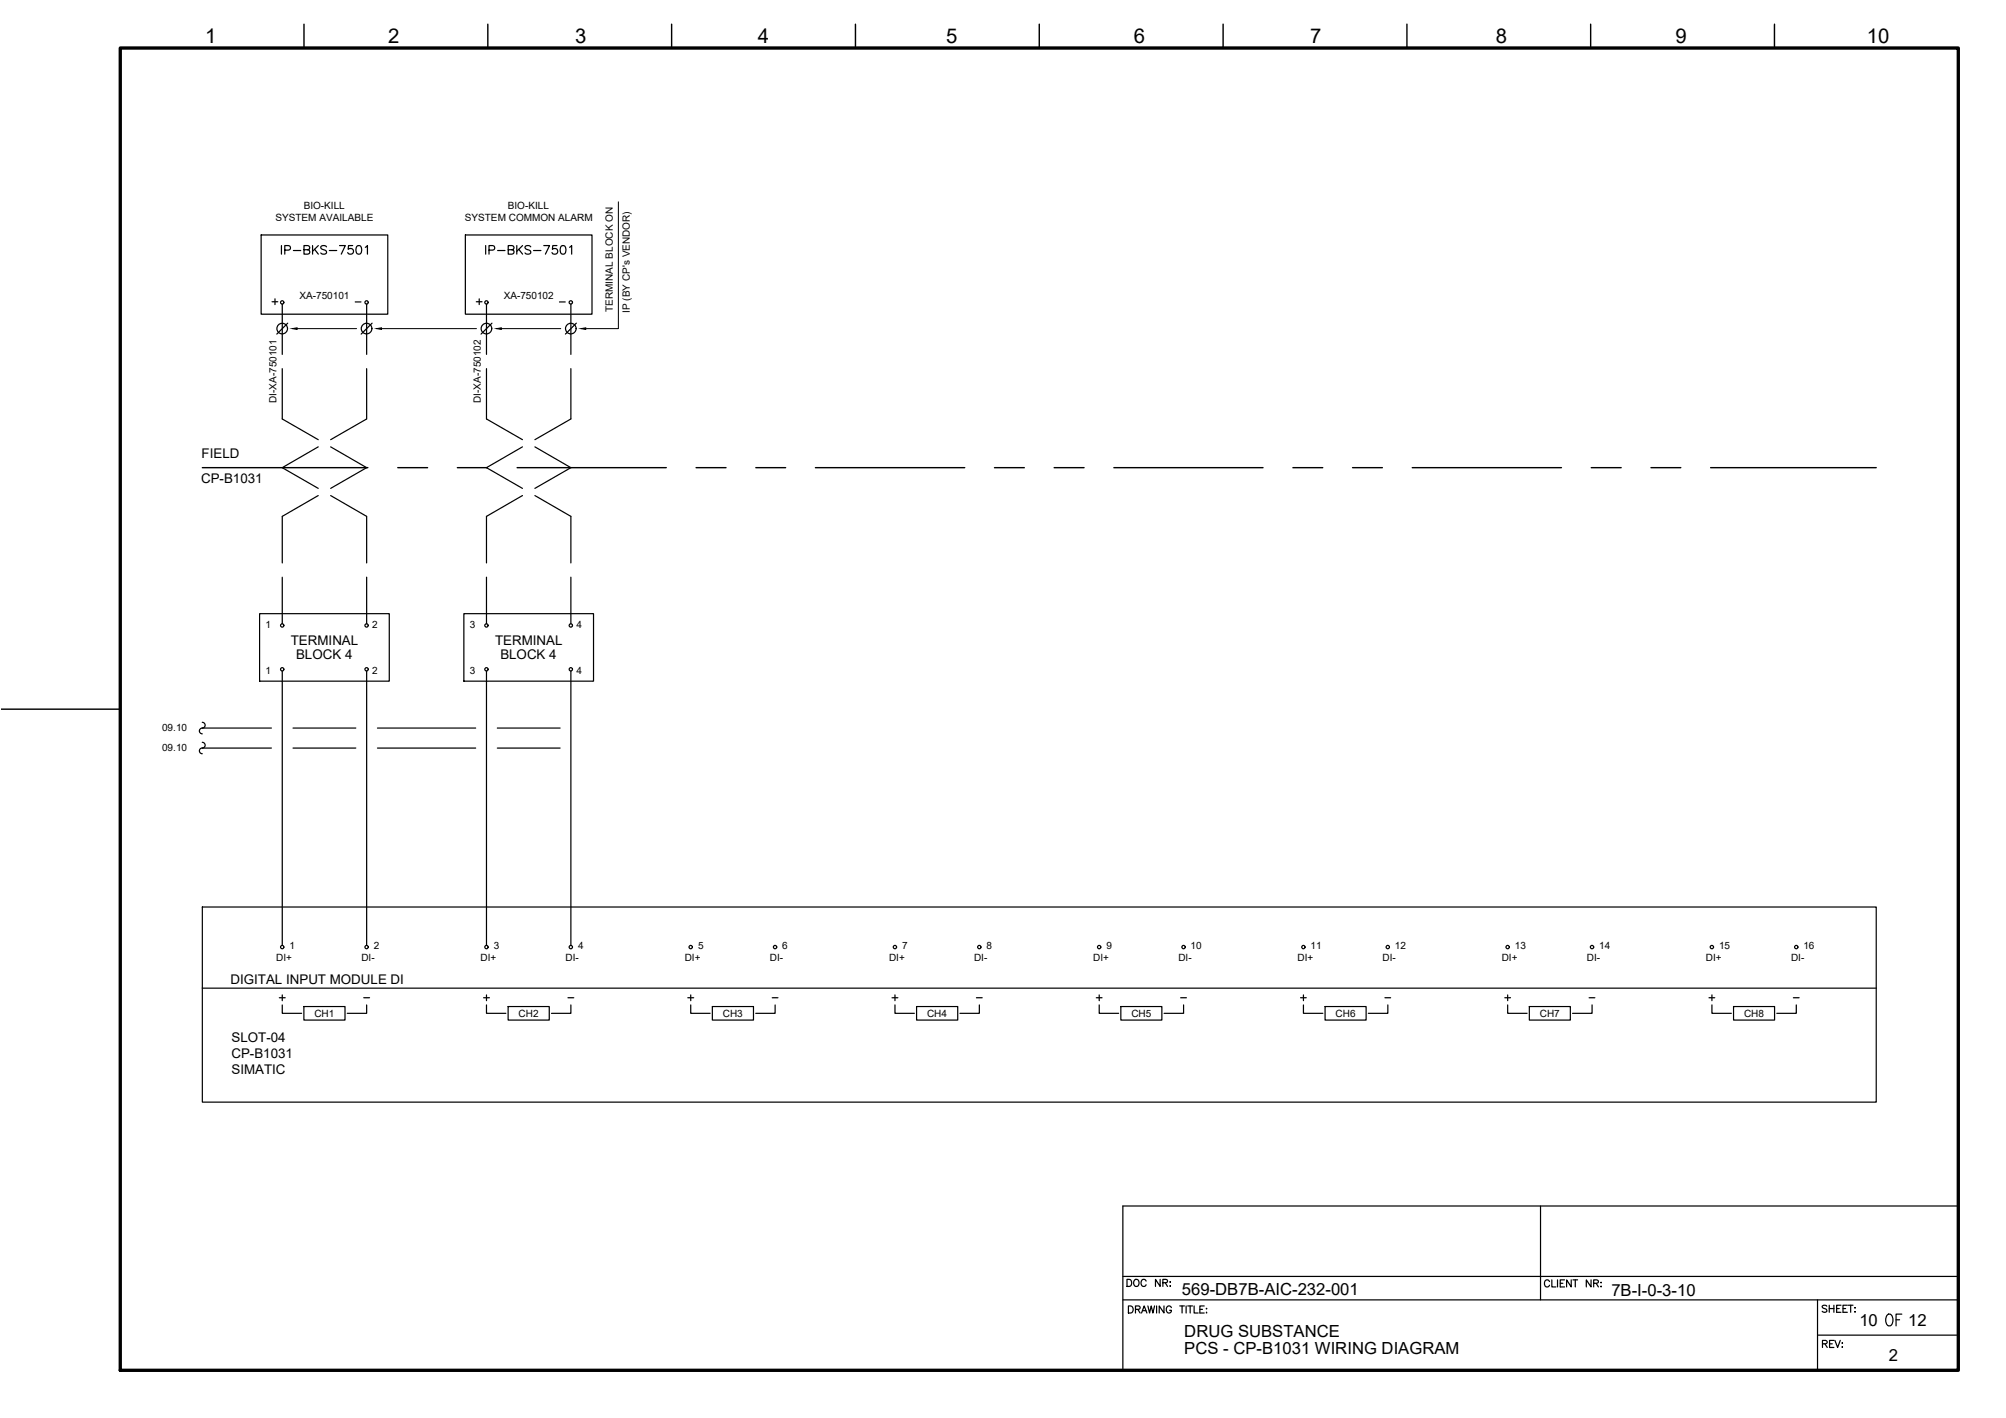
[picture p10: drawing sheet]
<svg xmlns="http://www.w3.org/2000/svg" width="420mm" height="297mm" viewBox="0 0 420 297" stroke-linecap="round" stroke-linejoin="round" font-family="sans-serif">
<!-- layer: G-TTLB-TTLB -->
<path d="M25.2 10.1h385v276.9h-385z" fill="none" stroke="#000" stroke-width=".7"/>
<!-- layer: G-TTLB-INDX -->
<path d="M63.7 5.1v5M102.2 5.1v5M140.7 5.1v5M179.2 5.1v5M217.7 5.1v5M256.2 5.1v5M294.7 5.1v5M333.2 5.1v5M371.7 5.1v5M.2 148.6h25" fill="none" stroke="#000" stroke-width=".3"/>
<!-- layer: LGSP IA4$0$LG_PLOT -->
<path d="M322.7 252.6v19.7M235.2 267.4h175M235.2 272.3h175M380.7 279.7h29.5M380.7 272.3v14.7M235.2 287h175" fill="none" stroke="#000" stroke-width=".25"/>
<!-- layer: LG_PLOT -->
<g fill="none" stroke="#000" stroke-width=".25">
<path d="M410.2 252.6h-175v34.4M236.1 268h.4a.8 .8 0 0 1 .5 .7 .8 .8 0 0 1-.5 .8h-.4zM236.3 273.6h.5a.78 .78 0 0 1 .6 .7 .78 .78 0 0 1-.6 .7h-.5zM237.7 268.1a.7 .7 0 0 1 .9 .6 .7 .7 0 0 1-.9 .7l-.3-.5 .1-.5zM237.8 274.3l.9-.1v-.5l-.9-.1v1.4M238.3 274.3l.5 .7M239.1 275l.5-1.4 .6 1.4M239.3 274.6h.7M240.1 268.4a.54 .54 0 0 0-.7-.4 .54 .54 0 0 0-.4 .6 .61 .61 0 0 0 .2 .8 .61 .61 0 0 0 .8-.1l.1-.2M240.4 273.6l.4 1.4 .3-1.4 .4 1.4 .3-1.4M242.3 273.6v1.4M243 268v1.5l-1-1.5v1.5"/>
<path d="M243.6 268.7l.8-.1 .1-.5-.9-.1v1.5M243.8 273.6v1.4l-1-1.4v1.4M244.1 268.7l.4 .8M245 268.6h.2zM245 269.4h.2zM245.3 273.9a.54 .54 0 0 0-.6-.3 .54 .54 0 0 0-.4 .5 .61 .61 0 0 0 .2 .8 .61 .61 0 0 0 .8-.1v-.3h-.3M247.1 273.6h1M247.6 273.6v1.4M248.4 273.6v1.4M248.8 273.6h1M249.3 273.6v1.4M250.1 273.6v1.4h.9"/>
<path d="M251.3 274.3h.6M252.2 273.6h-.9v1.4h.9M252.6 274.1h.2zM252.7 274.9v.1zM324.5 268.5a.54 .54 0 0 0-.6-.4 .54 .54 0 0 0-.4 .6 .6 .6 0 0 0 .2 .8 .6 .6 0 0 0 .8-.1v-.2M325 268.1v1.5h.9M326.2 268.1v1.5M326.8 268.8h.5M327.7 268.1h-.9v1.5h.9M329.1 268.1v1.5l-1-1.5v1.5M329.5 268.1h.9M329.9 268.1v1.5"/>
<path d="M333.2 268.1v1.5l-.9-1.5v1.5M333.8 268.8l.8-.1 .2-.2-.1-.2-.9-.2v1.5M334.3 268.8l.5 .8M335.3 268.6v.1zM335.3 269.4v.2zM382.6 273.6l-.3-.2-.6 .2v.3l.9 .4v.4a.63 .63 0 0 1-.9 0M383.1 273.4v1.5M383.1 274.1h1M384.1 273.4v1.5M384.7 274.1h.5M385.6 273.4h-.9v1.5h.9M386 274.1h.6"/>
<path d="M386.9 273.4h-.9v1.5h.9M387.1 273.4h1M387.6 273.4v1.5M388.5 274h.1zM388.5 274.8h.1zM381.7 281.5l.9-.1 .1-.3-.3-.3h-.7v1.5M382.2 281.5l.5 .8M383.2 281.5h.6M384.1 280.8h-.9v1.5h.9M384.3 280.8l.6 1.5 .5-1.5M385.8 281.4h.1zM385.9 282.1v.2z"/>
</g>
<!-- layer: I_El_CTRL -->
<g fill="none" stroke="#000" stroke-width=".25">
<path d="M59.1 63.7v10.5M59.1 77.2v10.6l7.6 4.3M76.8 63.7v10.5M76.8 77.2v10.6l-7.5 4.3M101.9 63.7v10.5M101.9 77.2v10.6l7.5 4.3M119.6 63.7v10.5M119.6 77.2v10.6l-7.6 4.3M66.7 93.6l-7.6 4.4 7.6 4.3M69.3 93.6l7.5 4.4-7.5 4.3M109.4 93.6l-7.5 4.4 7.5 4.3M112 93.6l7.6 4.4-7.6 4.3"/>
<path d="M66.7 103.8l-7.6 4.4v9.7M69.3 103.8l7.5 4.4v9.7M109.4 103.8l-7.5 4.4v9.7M112 103.8l7.6 4.4v9.7M59.1 120.9v9.8M76.8 120.9v9.8M101.9 120.9v9.8M119.6 120.9v9.8M42.4 151.3a.64 .64 0 0 1 .6 .8 .64 .64 0 0 1-.9 .5 .6 .6 0 0 0-.3 .6 .6 .6 0 0 0 .6 .5M42.4 155.5a.6 .6 0 0 1 .6 .6 .6 .6 0 0 1-.6 .6M42.4 156.7a.6 .6 0 0 0-.6 .6 .6 .6 0 0 0 .6 .6M59.1 140.6v57.4"/>
<path d="M76.8 140.6v57.4M101.9 140.6v57.4M119.6 140.6v57.4"/>
</g>
<!-- layer: I_DATA -->
<g fill="none" stroke="#000" stroke-width=".25">
<path d="M54.7 49.2h26.5v16.6h-26.5zM97.5 49.2h26.5v16.6h-26.5zM57 63.2h1.2M57.6 62.6v1.2M60.3 67.7l-2.3 2.3M77.9 67.7l-2.3 2.3M103 67.7l-2.2 2.3M120.7 67.7l-2.3 2.3M54.4 128.6h27.1v14.1h-27.1zM97.2 128.6h27.1v14.1h-27.1zM42.4 190h350.6v40.9h-350.6zM59.1 210.5v1.8h4.1"/>
<path d="M63.6 210.8h8.7v2.9h-8.7zM76.8 210.5v1.8h-4.1M101.3 209h1.2M101.9 210.5v1.8h4.1M101.9 208.4v1.2M106.4 210.8h8.6v2.9h-8.6zM119.6 210.5v1.8h-4.1M144.1 209h1.2M144.7 210.5v1.8h4M144.7 208.4v1.2M149.2 210.8h8.6v2.9h-8.6zM162.3 210.5v1.8h-4"/>
<path d="M187.5 210.5v1.8h4M192 210.8h8.6v2.9h-8.6zM205.1 210.5v1.8h-4M230.2 210.5v1.8h4.1M234.8 210.8h8.6v2.9h-8.6zM247.9 210.5v1.8h-4.1M272.4 209h1.2M273 210.5v1.8h4.1M273 208.4v1.2M277.5 210.8h8.6v2.9h-8.6zM290.7 210.5v1.8h-4.1M315.2 209h1.2"/>
<path d="M315.8 210.5v1.8h4M315.8 208.4v1.2M320.3 210.8h8.6v2.9h-8.6zM333.5 210.5v1.8h-4.1M358.6 210.5v1.8h4M363.1 210.8h8.6v2.9h-8.6zM376.2 210.5v1.8h-4"/>
<circle cx="59.1" cy="68.8" r="1.11"/>
<circle cx="59.1" cy="63.3" r=".35"/>
<circle cx="76.8" cy="68.8" r="1.11"/>
<circle cx="101.9" cy="68.8" r="1.11"/>
<circle cx="119.6" cy="68.8" r="1.11"/>
<circle cx="59.1" cy="131" r=".35"/>
<circle cx="76.8" cy="131" r=".35"/>
<circle cx="101.9" cy="131" r=".35"/>
<circle cx="119.6" cy="131" r=".35"/>
<circle cx="59.1" cy="140.2" r=".35"/>
<circle cx="76.8" cy="140.2" r=".35"/>
<circle cx="101.9" cy="140.2" r=".35"/>
<circle cx="119.6" cy="140.2" r=".35"/>
<circle cx="59.1" cy="198.4" r=".35"/>
<circle cx="76.8" cy="198.4" r=".35"/>
<circle cx="101.9" cy="198.4" r=".35"/>
<circle cx="119.6" cy="198.4" r=".35"/>
<circle cx="144.7" cy="198.4" r=".35"/>
<circle cx="162.3" cy="198.4" r=".35"/>
<circle cx="187.4" cy="198.4" r=".35"/>
<circle cx="205.1" cy="198.4" r=".35"/>
<circle cx="230.2" cy="198.4" r=".35"/>
<circle cx="247.9" cy="198.4" r=".35"/>
<circle cx="273" cy="198.4" r=".35"/>
<circle cx="290.7" cy="198.4" r=".35"/>
<circle cx="315.8" cy="198.4" r=".35"/>
<circle cx="333.4" cy="198.4" r=".35"/>
<circle cx="358.6" cy="198.4" r=".35"/>
<circle cx="376.2" cy="198.4" r=".35"/>
</g>
<!-- layer: E-TEXT -->
<path d="M61.2 68.8l1-.1v.3zM78.9 68.8l1-.1v.3zM104 68.8l1-.1v.3zM121.7 68.8l1-.1v.3z" fill="#000" stroke="#000" stroke-width=".21"/>
<path d="M129.5 42.3v26.5h-6.8M62.2 68.8h12.5M79.9 68.8h19.9M105 68.8h12.5" fill="none" stroke="#000" stroke-width=".21"/>
<!-- layer: EI-CTRL -->
<path d="M42.4 207h350.6" fill="none" stroke="#000" stroke-width=".25"/>
<!-- layer: I_EL_BLUE -->
<path d="M42.4 152.5h14.5M61.4 152.5h13.1M79.1 152.5h20.5M104.2 152.5h13.1" fill="none" stroke="#000" stroke-width=".25"/>
<!-- layer: I_EL_WHITE -->
<path d="M42.4 156.7h14.5M61.4 156.7h13.1M79.1 156.7h20.5M104.2 156.7h13.1" fill="none" stroke="#000" stroke-width=".25"/>
<!-- layer: I_LIMIT_LINE -->
<g fill="none" stroke="#000" stroke-width=".3">
<path d="M42.4 98h34.6M83.3 98h6.3M95.8 98h6.2M108.3 98h31.3M145.8 98h6.3M158.3 98h6.2M170.8 98h31.3M208.3 98h6.2M220.8 98h6.3M233.3 98h31.2M270.8 98h6.3M283.3 98h6.2"/>
<path d="M295.8 98h31.2M333.3 98h6.3M345.8 98h6.2M358.3 98h34.7"/>
</g>
<text font-size="5.7" x="394.1" y="279">OF</text>
<g font-size="4.9">
<text x="58.2" y="54.3">IP-BKS-7501</text>
<text x="100.9" y="54.3">IP-BKS-7501</text>
</g>
<g font-size="4.4">
<text x="57.5" y="211">+</text>
<text x="185.9" y="211">+</text>
<text x="228.6" y="211">+</text>
<text x="357" y="211">+</text>
</g>
<g font-size="4.3">
<text x="43" y="9">1</text>
<text x="81.3" y="9">2</text>
<text x="120.5" y="9">3</text>
<text x="158.7" y="9">4</text>
<text x="198.2" y="9">5</text>
<text x="237.5" y="9">6</text>
<text x="274.4" y="9">7</text>
<text x="313.3" y="9">8</text>
<text x="350.9" y="9">9</text>
<text x="391" y="9">10</text>
</g>
<text font-size="4" x="98.8" y="64.9">+</text>
<g font-size="3.5">
<text x="247.5" y="271.3">569-DB7B-AIC-232-001</text>
<text x="337.5" y="271.4">7B-I-0-3-10</text>
<text x="248.1" y="280.1">DRUG SUBSTANCE</text>
<text x="389.4" y="277.7">10</text>
<text x="399.6" y="277.7">12</text>
<text x="248.1" y="283.7">PCS - CP-B1031 WIRING DIAGRAM</text>
<text x="395.6" y="285">2</text>
</g>
<g font-size="2.8">
<text x="42.2" y="96">FIELD</text>
<text x="42.1" y="101.1">CP-B1031</text>
<text x="60.9" y="135.1">TERMINAL</text>
<text x="103.7" y="135.1">TERMINAL</text>
<text x="62" y="138.1">BLOCK 4</text>
<text x="104.8" y="138.1">BLOCK 4</text>
<text x="48.3" y="206.2">DIGITAL INPUT MODULE DI</text>
<text x="48.5" y="221.6">CP-B1031</text>
<text x="48.5" y="218.3">SLOT-04</text>
<text x="48.5" y="225">SIMATIC</text>
</g>
<g font-size="2.6">
<text x="73.4" y="64.6">-</text>
<text x="116.4" y="64.6">-</text>
<text x="75.1" y="210.3">-</text>
<text x="118.2" y="210.3">-</text>
<text x="160.9" y="210.3">-</text>
<text x="203.6" y="210.3">-</text>
<text x="246.2" y="210.3">-</text>
<text x="289.3" y="210.3">-</text>
<text x="332" y="210.3">-</text>
<text x="374.6" y="210.3">-</text>
</g>
<g font-size="2.1">
<text x="57.7" y="46.3">SYSTEM AVAILABLE</text>
<text x="63.6" y="43.8">BIO-KILL</text>
<text x="97.4" y="46.3">SYSTEM COMMON ALARM</text>
<text x="106.4" y="43.8">BIO-KILL</text>
<text x="62.7" y="62.7">XA-750101</text>
<text x="105.5" y="62.7">XA-750102</text>
<text x="128.4" y="65.4" transform="rotate(-90 128.4 65.4)">TERMINAL BLOCK ON</text>
<text x="131.9" y="65.5" transform="rotate(-90 131.9 65.5)">IP (BY CP's VENDOR)</text>
<text x="57.9" y="84.4" transform="rotate(-90 57.9 84.4)">DI-XA-750101</text>
<text x="100.7" y="84.4" transform="rotate(-90 100.7 84.4)">DI-XA-750102</text>
<text x="55.6" y="131.6">1</text>
<text x="78" y="131.6">2</text>
<text x="98.4" y="131.6">3</text>
<text x="120.7" y="131.6">4</text>
<text x="55.6" y="141.2">1</text>
<text x="78" y="141.2">2</text>
<text x="98.4" y="141.2">3</text>
<text x="120.7" y="141.2">4</text>
<text x="34" y="153.1">09.10</text>
<text x="34" y="157.3">09.10</text>
<text x="57.9" y="201.4">DI+</text>
<text x="60.6" y="198.8">1</text>
<text x="75.7" y="201.4">DI-</text>
<text x="78.3" y="198.8">2</text>
<text x="100.6" y="201.4">DI+</text>
<text x="103.4" y="198.8">3</text>
<text x="118.5" y="201.4">DI-</text>
<text x="121.1" y="198.8">4</text>
<text x="143.4" y="201.4">DI+</text>
<text x="146.2" y="198.8">5</text>
<text x="161.2" y="201.4">DI-</text>
<text x="163.8" y="198.8">6</text>
<text x="186.2" y="201.4">DI+</text>
<text x="189" y="198.8">7</text>
<text x="204" y="201.4">DI-</text>
<text x="206.6" y="198.8">8</text>
<text x="229" y="201.4">DI+</text>
<text x="231.8" y="198.8">9</text>
<text x="246.8" y="201.4">DI-</text>
<text x="249.4" y="198.8">10</text>
<text x="271.8" y="201.4">DI+</text>
<text x="274.5" y="198.8">11</text>
<text x="289.6" y="201.4">DI-</text>
<text x="292.2" y="198.8">12</text>
<text x="314.5" y="201.4">DI+</text>
<text x="317.3" y="198.8">13</text>
<text x="332.4" y="201.4">DI-</text>
<text x="334.9" y="198.8">14</text>
<text x="357.3" y="201.4">DI+</text>
<text x="360.1" y="198.8">15</text>
<text x="375.1" y="201.4">DI-</text>
<text x="377.7" y="198.8">16</text>
<text x="65.8" y="213">CH1</text>
<text x="108.6" y="213">CH2</text>
<text x="151.4" y="213">CH3</text>
<text x="194.2" y="213">CH4</text>
<text x="237" y="213">CH5</text>
<text x="279.7" y="213">CH6</text>
<text x="322.5" y="213">CH7</text>
<text x="365.3" y="213">CH8</text>
</g>
</svg>
